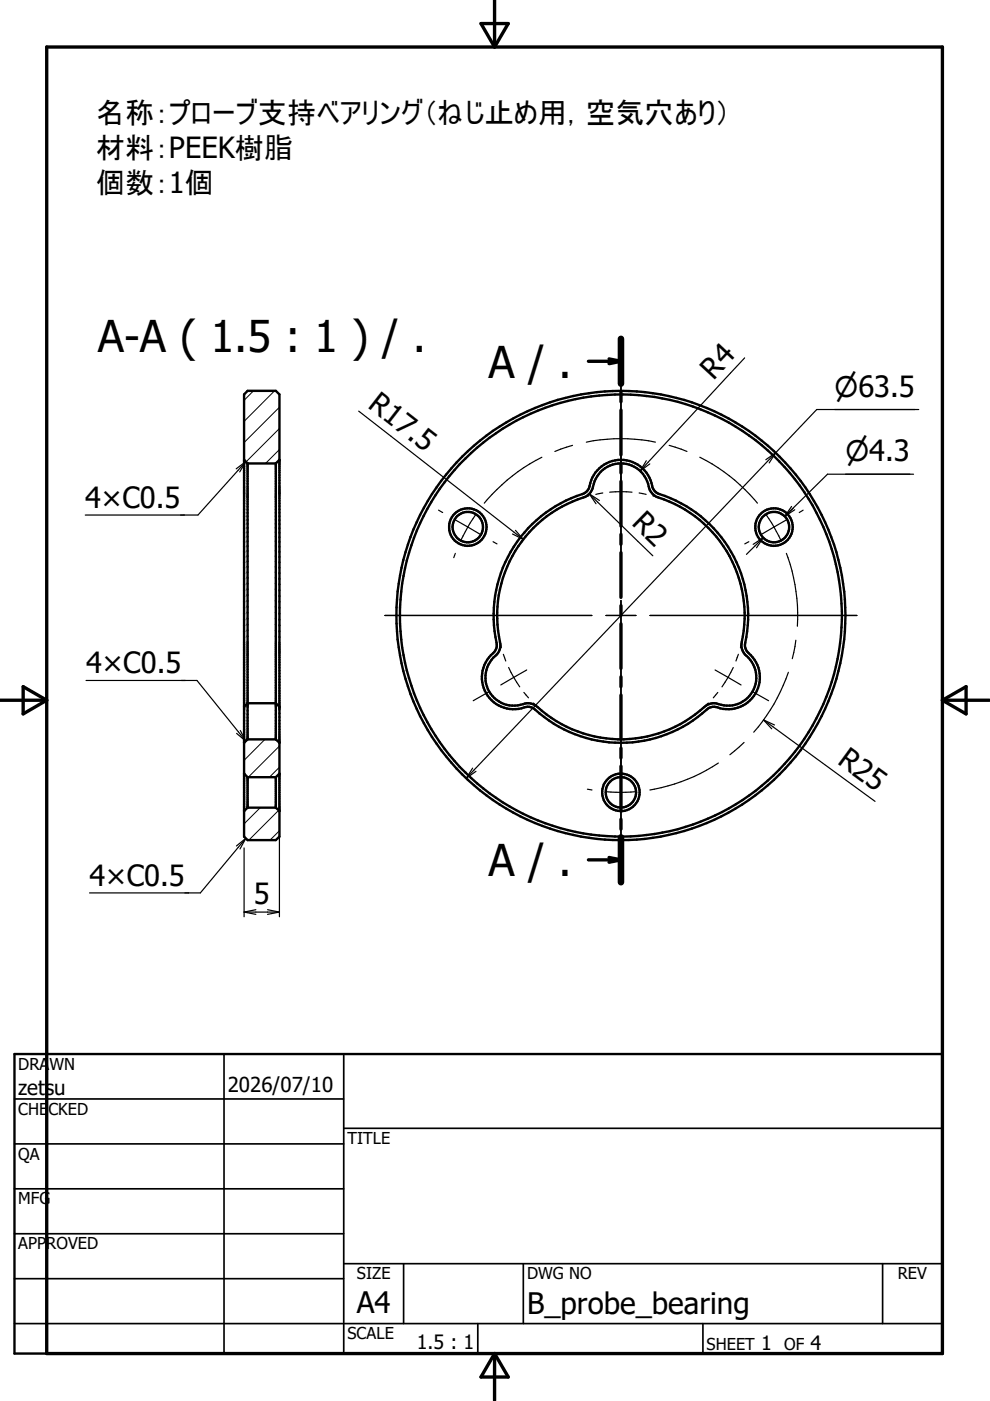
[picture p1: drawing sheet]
<svg xmlns="http://www.w3.org/2000/svg" width="210mm" height="297mm" viewBox="0 0 210 297" stroke-linecap="round" stroke-linejoin="round" font-family="sans-serif">
<path d="M53.7 82.9l-1.9 2M58.2 82.9l-6.4 6.4M59.2 95.3l-2.9 3M59.2 90.8l-7 7.1M59.2 86.3l-7.4 7.5M56.2 156.8l-4.4 4.4M59.2 158.2l-6.6 6.6M55.2 171.2l-3.4 3.5M59.1 171.8l-6.3 6.3M59.2 176.1l-1.9 2M59.2 162.7l-2.1 2.1" fill="none" stroke="#000" stroke-width=".21"/>
<g fill="none" stroke="#000" stroke-width=".51">
<path d="M51.8 97.5l.7 .8M52.5 82.9h6l.7 .7v93.8l-.7 .7h-6l-.7-.7v-93.8zM52.5 98.3h6M52.5 98.3v58.5M58.5 98.3v58.5M59.2 97.5l-.7 .8M112 112a28.8 28.8 0 0 1 12.1-7.5l.7-.8a7.4 7.4 0 0 1 4.4-5.7 6.8 6.8 0 0 1 9.1 5.4l.9 1.1a27.4 27.4 0 0 1 18.7 32.5l.4 1a7.1 7.1 0 0 1 2.4 7.9 6.8 6.8 0 0 1-8.9 4h-.7a3.4 3.4 0 0 0-2.2 1.4 27 27 0 0 1-35.7-1.1l-1.4-.4a7.3 7.3 0 0 1-7.1-.9 6.8 6.8 0 0 1 .1-10.7l.5-1.2a29 29 0 0 1 1.3-16.6 28 28 0 0 1 5.4-8.4zM113.1 111.9a28.6 28.6 0 0 1 11.3-6.8 4.4 4.4 0 0 0 1.7-3.1 6 6 0 0 1 6.4-3.7 6 6 0 0 1 5.1 5.3 3.7 3.7 0 0 0 3.2 2.3 26.5 26.5 0 0 1 16.4 31l.2 .8 .3 .8a6.4 6.4 0 0 1 2.1 7.6 6 6 0 0 1-7.8 3.1l-.8-.1-1.2 .3a26.7 26.7 0 0 1-27.5 5.7 29.7 29.7 0 0 1-9.2-5.7l-.8-.2-.8-.1a6.3 6.3 0 0 1-7.6-2 6.1 6.1 0 0 1 1.2-8.3l.5-.7 .3-1.2a26.8 26.8 0 0 1 7-25zM51.8 149.8l.7-.7h6l.7 .7M52.5 156.8h6M52.5 156.8l-.7 .7M58.5 156.8l.7 .7"/>
<path d="M51.8 164l.7 .8M52.5 164.8h6M52.5 171.2h6M52.5 171.2l-.7 .8M52.5 164.8v6.4M58.5 171.2l.7 .8M58.5 164.8v6.4M59.2 164l-.7 .8M3.1 223.5h196.7v63.5h-196.7z"/>
<circle cx="99.2" cy="111.8" r="4"/>
<circle cx="99.2" cy="111.8" r="3.2"/>
<circle cx="164.1" cy="111.7" r="4"/>
<circle cx="164.1" cy="111.8" r="3.2"/>
<circle cx="131.6" cy="130.5" r="46.9"/>
<circle cx="131.7" cy="130.5" r="47.6"/>
<circle cx="131.6" cy="168" r="3.2"/>
<circle cx="131.6" cy="168" r="4"/>
</g>
<g fill="none" stroke="#000" stroke-width=".71">
<path d="M104.9 0v10M9.9 10h189.9v277h-189.9zM102 5h5.8l-2.9 5zM124.8 76.6h6.9M129.1 76.1l2.6 .5M131.7 71.8v9.5M131.7 76.6l-2.6 .5M131.7 83.1v2.1M131.7 86.9v9.6M131.7 98.2v2.1M131.7 102v9.5M131.7 113.3v2.1"/>
<path d="M131.7 117.2v9.5M131.7 128.4v2.1M131.7 132.2v9.5M-.1 148.5h10M4.9 145.6l5 2.9-5 2.9zM131.7 143.5v2.1M131.7 147.4v9.4M131.7 158.6v2.1M199.8 148.5h10M199.8 148.5l5-2.9v5.8zM131.7 162.4v9.6M131.7 173.7v2.1"/>
<path d="M131.7 177.5v9.5M124.8 182.3h6.9M129.1 181.8l2.6 .5M131.7 182.3l-2.6 .5M104.9 287v9.9M104.9 287l2.9 5h-5.8z"/>
</g>
<g fill="none" stroke="#000" stroke-width=".36">
<path d="M3.1 233h69.8M47.5 223.5v63.5M72.9 239.2h126.9M72.9 223.5v63.5M3.1 242.5h69.8M3.1 252.1h69.8M3.1 261.6h69.8M3.1 271.1h69.8M72.9 267.9h126.9M85.6 267.9v12.7M111 267.9v12.7M187.1 267.9v12.7"/>
<path d="M3.1 280.6h196.7M101.3 280.6v6.4M149 280.6v6.4"/>
</g>
<path d="M131.7 71.8v9.5M131.7 177.5v9.5" fill="none" stroke="#000" stroke-width="1.4"/>
<g fill="none" stroke="#000" stroke-width=".25">
<path d="M157.9 75.9l-22.2 24M52.1 97.9l-10.1 11.3h-23.9M52.1 97.9l-1.3 2.2M52.1 97.9l-2 1.5M76.1 87.2l34.9 27.2M114.9 96.9a38.3 38.3 0 0 0-12.2 9.8M121.4 94.4l-3.8 1.3M124.3 93.7a36.6 36.6 0 0 1 14.7 0M131.7 80.5v43.8M137 97.7l-1.3 2.2M137.8 98.4l-2.1 1.5M141.9 94.4l3.7 1.3"/>
<path d="M148.4 96.9a37.7 37.7 0 0 1 12.2 9.8M164.5 96l-65.7 69M164.5 96l-1.4 2.1M164.5 96l-2.1 1.5M194.8 86.8h-21.6l-8.7 9.2M93 108.2l.9 .5M96.4 110.2l2.8 1.5M96.5 117.3l-.3 .9M99.2 111.7l2.7 1.6M99.2 111.7l-1.5 2.9M100.9 109.1l-1.7 2.6M104.5 114.9l.9 .4"/>
<path d="M107.9 119.4l-1.3 3.2-.6 2.2M108.7 113.2l2.3 1.2M109.3 112.4l1.7 2M109.3 116.7l-.8 1.3M113.9 111.2l-2.4 2.4-1.4 1.9M116.2 109.3l-1.2 .9M124.8 105.1l-3.3 1.2-4 2.1M124.9 104.7l13.5 13.1M124.9 104.7l2.2 1.4M124.9 104.7l1.5 2.1M127.8 104.5l-1.5 .3M129.3 104.4h4.7"/>
<path d="M135.5 104.5l1.5 .3M138.4 105.1l2.3 .8a24.6 24.6 0 0 1 5.1 2.5M147.1 109.3l1.2 .9M149.4 111.2l2.4 2.4 1.4 1.9M154 116.7l.7 1.3M155.4 119.4l1.3 3.2 .5 2.2M158.8 114.9l-.9 .4M161.8 114l-3.5 3.5M161.8 114l-1.4 2.1M161.8 114l-2.1 1.4M162.4 109.1l1.7 2.6M164.1 111.7l-2.7 1.6"/>
<path d="M164.1 111.7l1.5 2.9M166.7 117.3a37.4 37.4 0 0 1 2.4 15.5M166.8 110.2l-2.7 1.5M167.8 107.4l-1.4 2.1M168.2 107.7l-1.8 1.8M168.5 108.1l-2.1 1.4M170.3 108.2l-.8 .5M193.7 100.5h-18.2l-9.1 9M81.6 130.5h43.9M105.4 129.2l.1 3.5 .8 4.6M105.7 126.3l-.1 1.4M106.7 138.7l.5 1.4"/>
<path d="M128.5 130.5h6.3M131.7 127.3v6.4M131.7 136.7v43.9M137.8 130.5h43.9M156.5 138.7l-.5 1.4M157.5 126.3l.2 1.4M157.9 129.2l-.2 4.6-.7 3.5M168.7 135.7l-.7 4M18.2 144.3h23.6l10.3 12.8M50.2 155.5l1.9 1.6M50.9 154.9l1.2 2.2M103.6 146.7l-3.3 1.9"/>
<path d="M107.8 141.5l1.1 2.1M108.9 143.6l-2.7 1.6M108.9 143.6l1.3 2M111.1 146.8l1 1.2M111.7 142l-2.8 1.6M113.1 149.1l1.8 1.6M150.2 149.1l-1.8 1.6M151.6 142l2.8 1.6M152.2 146.8l-1 1.2M154.4 143.6l2.7 1.6M154.4 143.6l-1.3 2M155.5 141.5l-1.1 2.1"/>
<path d="M157.8 157.4l-3.1 2.6M159.7 146.7l3.3 1.9M161.9 152.6l23.6 17.3M161.9 152.6l2.3 1.1M161.9 152.6l1.7 1.9M167.2 142.5a37.2 37.2 0 0 1-7.4 12.7M51.8 177.4v.1M51.8 179.8v14.6M52.1 177.8l-9.6 11.5h-23.5M52.1 177.8l-1.2 2.2M52.1 177.8l-2 1.6M59.2 177.4v17"/>
<path d="M100.2 162.9l-1.4 2.1M100.9 163.5l-2.1 1.5M124.5 167.3l1 .2M128.5 167.9l3.2 .1 3.1-.1M152.3 161.8a38.2 38.2 0 0 1-14.5 5.7M51.8 193.4h7.4M51.8 193.4l2.5 .5M54.3 192.9l-2.5 .5M56.7 192.9l2.5 .5M59.2 193.4l-2.5 .5"/>
</g>
<g font-size="9.3">
<text x="20.7" y="74.5">A-A ( 1.5 : 1 ) / .</text>
<text x="103.6" y="80.1">A / .</text>
<text x="103.6" y="185.8">A / .</text>
</g>
<g font-size="6.3">
<text x="75.6" y="278.4">A4</text>
<text x="111.7" y="278.6">B_probe_bearing</text>
</g>
<g font-size="6.2">
<text x="20.4" y="26.2">名称：プローブ支持ベアリング（ねじ止め用，空気穴あり）</text>
<text x="20.4" y="33.6">材料：PEEK樹脂</text>
<text x="20.4" y="41">個数：1個</text>
<text x="151.3" y="80.7" transform="rotate(-47 151.3 80.7)">R4</text>
<text x="77.8" y="86.3" transform="rotate(38 77.8 86.3)">R17.5</text>
<text x="18.1" y="107.7">4×C0.5</text>
<text x="133.8" y="111.1" transform="rotate(44 133.8 111.1)">R2</text>
<text x="18.2" y="142.8">4×C0.5</text>
<text x="177.3" y="161.8" transform="rotate(36 177.3 161.8)">R25</text>
<text x="19" y="187.8">4×C0.5</text>
<text x="53.8" y="191.7">5</text>
</g>
<g font-size="5.9">
<text x="177" y="84.1">⌀63.5</text>
<text x="179.2" y="97.8">⌀4.3</text>
</g>
<g font-size="4.4">
<text x="3.9" y="232.2">zetsu</text>
<text x="48.3" y="231.5">2026/07/10</text>
</g>
<g font-size="4.2">
<text x="88.3" y="286.1">1.5 : 1</text>
<text x="161.4" y="286.2">1</text>
<text x="171.9" y="286.2">4</text>
</g>
<g font-size="3.5">
<text x="3.9" y="226.8">DRAWN</text>
<text x="3.9" y="236.3">CHECKED</text>
<text x="3.9" y="245.9">QA</text>
<text x="73.7" y="242.5">TITLE</text>
<text x="3.9" y="255.4">MFG</text>
<text x="3.9" y="264.9">APPROVED</text>
<text x="75.7" y="271.3">SIZE</text>
<text x="111.7" y="271.3">DWG NO</text>
<text x="190.4" y="271.2">REV</text>
<text x="73.7" y="284">SCALE</text>
<text x="149.8" y="286.2">SHEET</text>
<text x="166.3" y="286.2">OF</text>
</g>
</svg>
